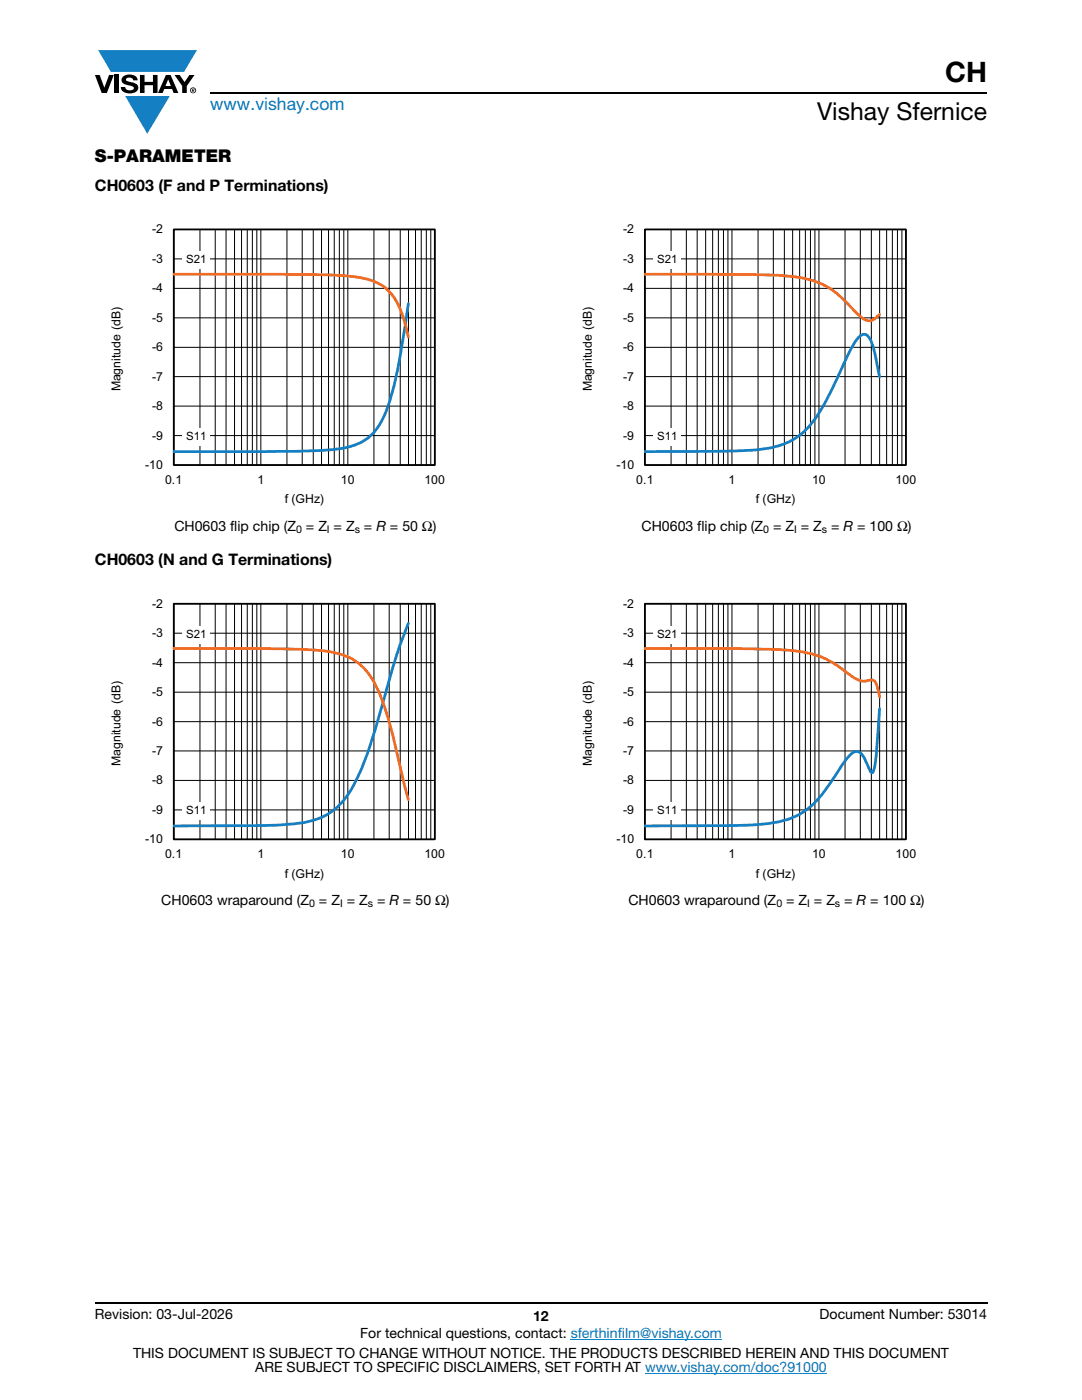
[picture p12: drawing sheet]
<svg xmlns="http://www.w3.org/2000/svg" width="216mm" height="279mm" viewBox="0 0 216 279" stroke-linecap="round" stroke-linejoin="round" font-family="sans-serif">
<g fill="#147fc3">
<path d="M19.6 10h19.7l-2.6 4.3h-1.1h-13.5z"/>
<path d="M25 19.2h8.9l-4.5 7.5z"/>
</g>
<g fill="#000">
<path d="M18.9 15h1l.9 2.5 1-2.5h.9l-1.4 3.6h-1zM22.9 15h.9v3.6h-.9zM24.6 15.3a2.1 2.1 0 0 1 2.8 .3l.1 .4h-.9a.79 .79 0 0 0-.7-.5 .79 .79 0 0 0-.8 .4l.3 .3 1 .2a1.08 1.08 0 0 1 1.2 1 1.08 1.08 0 0 1-1.1 1.2 1.73 1.73 0 0 1-2.4-1.2h.9a.96 .96 0 0 0 .8 .6 .96 .96 0 0 0 .9-.4 1.31 1.31 0 0 0-1.2-.6 1.03 1.03 0 0 1-1.1-.6 1.03 1.03 0 0 1 .2-1.1zM27.9 15h.9v1.3h1.7v-1.3h.9v3.6h-.9v-1.6h-1.7v1.6h-.9zM34.8 15h1.1l.9 1.4 1-1.4h1l-1.5 2.2v1.4h-.9v-1.4z"/>
<path d="M33.6 15.9l.5 1.3h-1.1zM33.1 15l-1.6 3.6h1l.3-.8h1.5l.3 .8h1l-1.6-3.6z"/>
<path d="M38.4 17.8h.2v.2h-.2zM38.3 17.7v.7h.1v-.3l.4 .3-.2-.3 .2-.2-.1-.2z"/>
<path d="M38.1 18a.46 .46 0 0 1 .9 0 .46 .46 0 0 1-.9 0zM37.9 18a.6 .6 0 0 0 1.2 0 .6 .6 0 0 0-1.2 0z"/>
</g>
<path d="M42 18.6h155M18.9 260h178.1" fill="none" stroke="#000" stroke-width=".36"/>
<path d="M113.9 267.3h30.1M128.7 274h36.3" fill="none" stroke="#007ec4" stroke-width=".2"/>
<g fill="none" stroke="#000" stroke-width=".2">
<path d="M34.7 45.8h52.1v47h-52.1zM34.7 57.6h52.1M34.7 51.7h52.1M39.9 45.8v47M42.9 45.8v47M45.1 45.8v47M46.8 45.8v47M48.2 45.8v47M49.3 45.8v47M50.4 45.8v47M51.2 45.8v47M52 45.8v47"/>
<path d="M57.3 45.8v47M60.3 45.8v47M62.5 45.8v47M64.2 45.8v47M65.6 45.8v47M66.7 45.8v47M67.7 45.8v47M68.6 45.8v47M69.4 45.8v47M74.6 45.8v47M77.7 45.8v47M79.9 45.8v47"/>
<path d="M81.5 45.8v47M82.9 45.8v47M84.1 45.8v47M85.1 45.8v47M86 45.8v47M34.7 75.2h52.1M34.7 69.3h52.1M34.7 63.4h52.1M34.7 86.9h52.1M34.7 81h52.1"/>
</g>
<path d="M34.7 45.8h52.1v47h-52.1z" fill="none" stroke="#000" stroke-width=".35"/>
<path d="M81.5 60.6l-.1 .5a126.1 126.1 0 0 1-3.8 19.5 13.4 13.4 0 0 1-4.8 7.3 16.1 16.1 0 0 1-8 2l-7.2 .2h-22.9" fill="none" stroke="#147fc3" stroke-width=".55"/>
<path d="M34.7 54.7l25.9 .1a50.2 50.2 0 0 1 13.5 1.1 8.9 8.9 0 0 1 5.8 5.8l.7 2 .9 3.6" fill="none" stroke="#f16b22" stroke-width=".55"/>
<g fill="#fff">
<path d="M36.3 50.2h5.6v3.5h-5.6z"/>
<path d="M36.3 85.4h5.6v3.5h-5.6z"/>
</g>
<g fill="none" stroke="#000" stroke-width=".2">
<path d="M128.7 45.8h52.1v47h-52.1zM128.7 57.6h52.1M128.7 51.7h52.1M133.9 45.8v47M137 45.8v47M139.1 45.8v47M140.8 45.8v47M142.2 45.8v47M143.3 45.8v47M144.4 45.8v47M145.2 45.8v47M146.1 45.8v47"/>
<path d="M151.3 45.8v47M154.3 45.8v47M156.5 45.8v47M158.2 45.8v47M159.6 45.8v47M160.7 45.8v47M161.7 45.8v47M162.6 45.8v47M163.4 45.8v47M168.6 45.8v47M171.7 45.8v47M173.9 45.8v47"/>
<path d="M175.5 45.8v47M176.9 45.8v47M178.1 45.8v47M179.1 45.8v47M180 45.8v47M128.7 75.2h52.1M128.7 69.3h52.1M128.7 63.4h52.1M128.7 86.9h52.1M128.7 81h52.1"/>
</g>
<path d="M128.7 45.8h52.1v47h-52.1z" fill="none" stroke="#000" stroke-width=".35"/>
<path d="M175.5 75.2l-.2-.9a30.9 30.9 0 0 0-1.7-6.6 1.2 1.2 0 0 0-1.9-.7 19.4 19.4 0 0 0-3.6 6.2l-1.3 2.8a47.4 47.4 0 0 1-5.2 8.9 14.1 14.1 0 0 1-10.3 4.8 226.4 226.4 0 0 1-22.6 .4" fill="none" stroke="#147fc3" stroke-width=".55"/>
<path d="M128.7 54.7l18.1 .1a69.1 69.1 0 0 1 14.5 .9 17 17 0 0 1 9 6.2 6.2 6.2 0 0 0 3.1 2.1 3.9 3.9 0 0 0 2.1-1.2" fill="none" stroke="#f16b22" stroke-width=".55"/>
<g fill="#fff">
<path d="M130.3 50.2h5.6v3.5h-5.6z"/>
<path d="M130.3 85.4h5.6v3.5h-5.6z"/>
</g>
<g fill="none" stroke="#000" stroke-width=".2">
<path d="M34.7 120.5h52.1v47h-52.1zM34.7 138.1h52.1M34.7 132.3h52.1M34.7 126.4h52.1M39.9 120.5v47M42.9 120.5v47M45.1 120.5v47M46.8 120.5v47M48.2 120.5v47M49.3 120.5v47M50.4 120.5v47M51.2 120.5v47"/>
<path d="M52 120.5v47M57.3 120.5v47M60.3 120.5v47M62.5 120.5v47M64.2 120.5v47M65.6 120.5v47M66.7 120.5v47M67.7 120.5v47M68.6 120.5v47M69.4 120.5v47M74.6 120.5v47M77.7 120.5v47"/>
<path d="M79.9 120.5v47M81.5 120.5v47M82.9 120.5v47M84.1 120.5v47M85.1 120.5v47M86 120.5v47M34.7 155.8h52.1M34.7 149.9h52.1M34.7 144h52.1M34.7 161.6h52.1"/>
</g>
<path d="M34.7 120.5h52.1v47h-52.1z" fill="none" stroke="#000" stroke-width=".35"/>
<path d="M81.5 124.4l-.1 .2a130.7 130.7 0 0 0-5.5 17.5 63 63 0 0 1-6.1 15.9 12.9 12.9 0 0 1-10.3 6.3l-1 .1a83.1 83.1 0 0 1-10.3 .4h-13.5" fill="none" stroke="#147fc3" stroke-width=".55"/>
<path d="M34.7 129.4h18l7.6 .2a22.3 22.3 0 0 1 9.8 1.8 12.2 12.2 0 0 1 5.4 6.5 82.4 82.4 0 0 1 4.5 15.7l1.5 6" fill="none" stroke="#f16b22" stroke-width=".55"/>
<g fill="#fff">
<path d="M36.3 124.9h5.6v3.5h-5.6z"/>
<path d="M36.3 160.1h5.6v3.5h-5.6z"/>
</g>
<g fill="none" stroke="#000" stroke-width=".2">
<path d="M128.7 120.5h52.1v47h-52.1zM128.7 138.1h52.1M128.7 132.3h52.1M128.7 126.4h52.1M133.9 120.5v47M137 120.5v47M139.1 120.5v47M140.8 120.5v47M142.2 120.5v47M143.3 120.5v47M144.4 120.5v47M145.2 120.5v47"/>
<path d="M146.1 120.5v47M151.3 120.5v47M154.3 120.5v47M156.5 120.5v47M158.2 120.5v47M159.6 120.5v47M160.7 120.5v47M161.7 120.5v47M162.6 120.5v47M163.4 120.5v47M168.6 120.5v47M171.7 120.5v47"/>
<path d="M173.9 120.5v47M175.5 120.5v47M176.9 120.5v47M178.1 120.5v47M179.1 120.5v47M180 120.5v47M128.7 155.8h52.1M128.7 149.9h52.1M128.7 144h52.1M128.7 161.6h52.1"/>
</g>
<path d="M128.7 120.5h52.1v47h-52.1z" fill="none" stroke="#000" stroke-width=".35"/>
<path d="M175.5 141.4l-.4 5.9a22.8 22.8 0 0 1-1 6.9 2.29 2.29 0 0 1-1-1.6l-.2-.4a3.6 3.6 0 0 0-1.8-2.2l-.8 .1a10 10 0 0 0-3 3.7l-.5 .7a36.6 36.6 0 0 1-4.8 6.3 15.2 15.2 0 0 1-9.4 3.6 90.3 90.3 0 0 1-10.4 .4h-13.5" fill="none" stroke="#147fc3" stroke-width=".55"/>
<path d="M128.7 129.4l20.9 .1a53.9 53.9 0 0 1 12.8 1.1 23 23 0 0 1 7.8 4.5 3.4 3.4 0 0 0 3.5 .6h.5a4.2 4.2 0 0 1 1.2 2.9l.1 .5" fill="none" stroke="#f16b22" stroke-width=".55"/>
<g fill="#fff">
<path d="M130.3 124.9h5.6v3.5h-5.6z"/>
<path d="M130.3 160.1h5.6v3.5h-5.6z"/>
</g>
<text font-size="5.6" x="188.6" y="16.4">CH</text>
<text font-size="4.9" x="163" y="24">Vishay Sfernice</text>
<text font-size="3.5" fill="#007ec4" x="42" y="21.9">www.vishay.com</text>
<text font-size="3.5" x="18.9" y="32.3">S-PARAMETER</text>
<g font-size="3.2">
<text x="18.9" y="38.1">CH0603 (F and P Terminations)</text>
<text x="18.9" y="112.8">CH0603 (N and G Terminations)</text>
</g>
<g font-size="2.8">
<text x="34.8" y="105.9">CH0603 flip chip (Z = Z = Z = R = 50 Ω)</text>
<text x="128" y="105.9">CH0603 flip chip (Z = Z = Z = R = 100 Ω)</text>
<text x="32.2" y="180.6">CH0603 wraparound (Z</text>
<text x="63.6" y="180.6">= Z = Z = R = 50 Ω)</text>
<text x="125.4" y="180.6">CH0603 wraparound (Z</text>
<text x="156.9" y="180.6">= Z = Z = R = 100 Ω)</text>
<text x="18.9" y="263.3">Revision: 03-Jul-2026</text>
<text x="106.4" y="263.6">12</text>
<text x="163.6" y="263.3">Document Number: 53014</text>
<text x="71.9" y="267.1">For technical questions, contact: sferthinfilm@vishay.com</text>
<text x="26.5" y="271">THIS DOCUMENT IS SUBJECT TO CHANGE WITHOUT NOTICE. THE PRODUCTS DESCRIBED HEREIN AND THIS DOCUMENT</text>
<text x="50.9" y="273.8">ARE SUBJECT TO SPECIFIC DISCLAIMERS, SET FORTH AT www.vishay.com/doc?91000</text>
</g>
<g font-size="2.5">
<text x="30.4" y="46.6">-2</text>
<text x="124.4" y="46.6">-2</text>
<text x="30.4" y="52.5">-3</text>
<text x="124.4" y="52.5">-3</text>
<text x="30.4" y="58.3">-4</text>
<text x="124.4" y="58.3">-4</text>
<text x="30.4" y="64.2">-5</text>
<text x="124.4" y="64.2">-5</text>
<text x="30.4" y="70.1">-6</text>
<text x="124.4" y="70.1">-6</text>
<text x="30.4" y="76">-7</text>
<text x="124.4" y="76">-7</text>
<text x="24.1" y="78.1" transform="rotate(-90 24.1 78.1)">Magnitude (dB)</text>
<text x="30.4" y="81.8">-8</text>
<text x="118.1" y="78.1" transform="rotate(-90 118.1 78.1)">Magnitude (dB)</text>
<text x="124.4" y="81.8">-8</text>
<text x="30.4" y="87.7">-9</text>
<text x="124.4" y="87.7">-9</text>
<text x="29" y="93.6">-10</text>
<text x="123" y="93.6">-10</text>
<text x="33" y="96.6">0.1</text>
<text x="51.3" y="96.6">1</text>
<text x="56.8" y="100.4">f (GHz)</text>
<text x="68" y="96.6">10</text>
<text x="84.7" y="96.6">100</text>
<text x="127" y="96.6">0.1</text>
<text x="145.4" y="96.6">1</text>
<text x="150.8" y="100.4">f (GHz)</text>
<text x="162" y="96.6">10</text>
<text x="178.7" y="96.6">100</text>
<text x="30.4" y="121.3">-2</text>
<text x="124.4" y="121.3">-2</text>
<text x="30.4" y="127.2">-3</text>
<text x="124.4" y="127.2">-3</text>
<text x="30.4" y="133.1">-4</text>
<text x="124.4" y="133.1">-4</text>
<text x="30.4" y="138.9">-5</text>
<text x="124.4" y="138.9">-5</text>
<text x="30.4" y="144.8">-6</text>
<text x="124.4" y="144.8">-6</text>
<text x="24.1" y="152.8" transform="rotate(-90 24.1 152.8)">Magnitude (dB)</text>
<text x="30.4" y="150.7">-7</text>
<text x="118.1" y="152.8" transform="rotate(-90 118.1 152.8)">Magnitude (dB)</text>
<text x="124.4" y="150.7">-7</text>
<text x="30.4" y="156.6">-8</text>
<text x="124.4" y="156.6">-8</text>
<text x="30.4" y="162.4">-9</text>
<text x="124.4" y="162.4">-9</text>
<text x="29" y="168.3">-10</text>
<text x="33" y="171.3">0.1</text>
<text x="51.3" y="171.3">1</text>
<text x="68" y="171.3">10</text>
<text x="84.7" y="171.3">100</text>
<text x="123" y="168.3">-10</text>
<text x="127" y="171.3">0.1</text>
<text x="145.4" y="171.3">1</text>
<text x="162" y="171.3">10</text>
<text x="178.7" y="171.3">100</text>
<text x="56.8" y="175.1">f (GHz)</text>
<text x="150.8" y="175.1">f (GHz)</text>
</g>
<g font-size="2.3">
<text x="37.2" y="52.5">S21</text>
<text x="131.2" y="52.5">S21</text>
<text x="37.2" y="87.7">S11</text>
<text x="131.2" y="87.7">S11</text>
<text x="37.2" y="127.2">S21</text>
<text x="131.2" y="127.2">S21</text>
<text x="37.2" y="162.5">S11</text>
<text x="131.2" y="162.5">S11</text>
</g>
<g font-size="2.1">
<text x="59.1" y="106.4">0</text>
<text x="65.2" y="106.4">I</text>
<text x="70.8" y="106.4">s</text>
<text x="152.3" y="106.4">0</text>
<text x="158.5" y="106.4">I</text>
<text x="164" y="106.4">s</text>
<text x="61.7" y="181.1">0</text>
<text x="67.9" y="181.1">I</text>
<text x="73.4" y="181.1">s</text>
<text x="154.9" y="181.1">0</text>
<text x="161.1" y="181.1">I</text>
<text x="166.6" y="181.1">s</text>
</g>
</svg>
